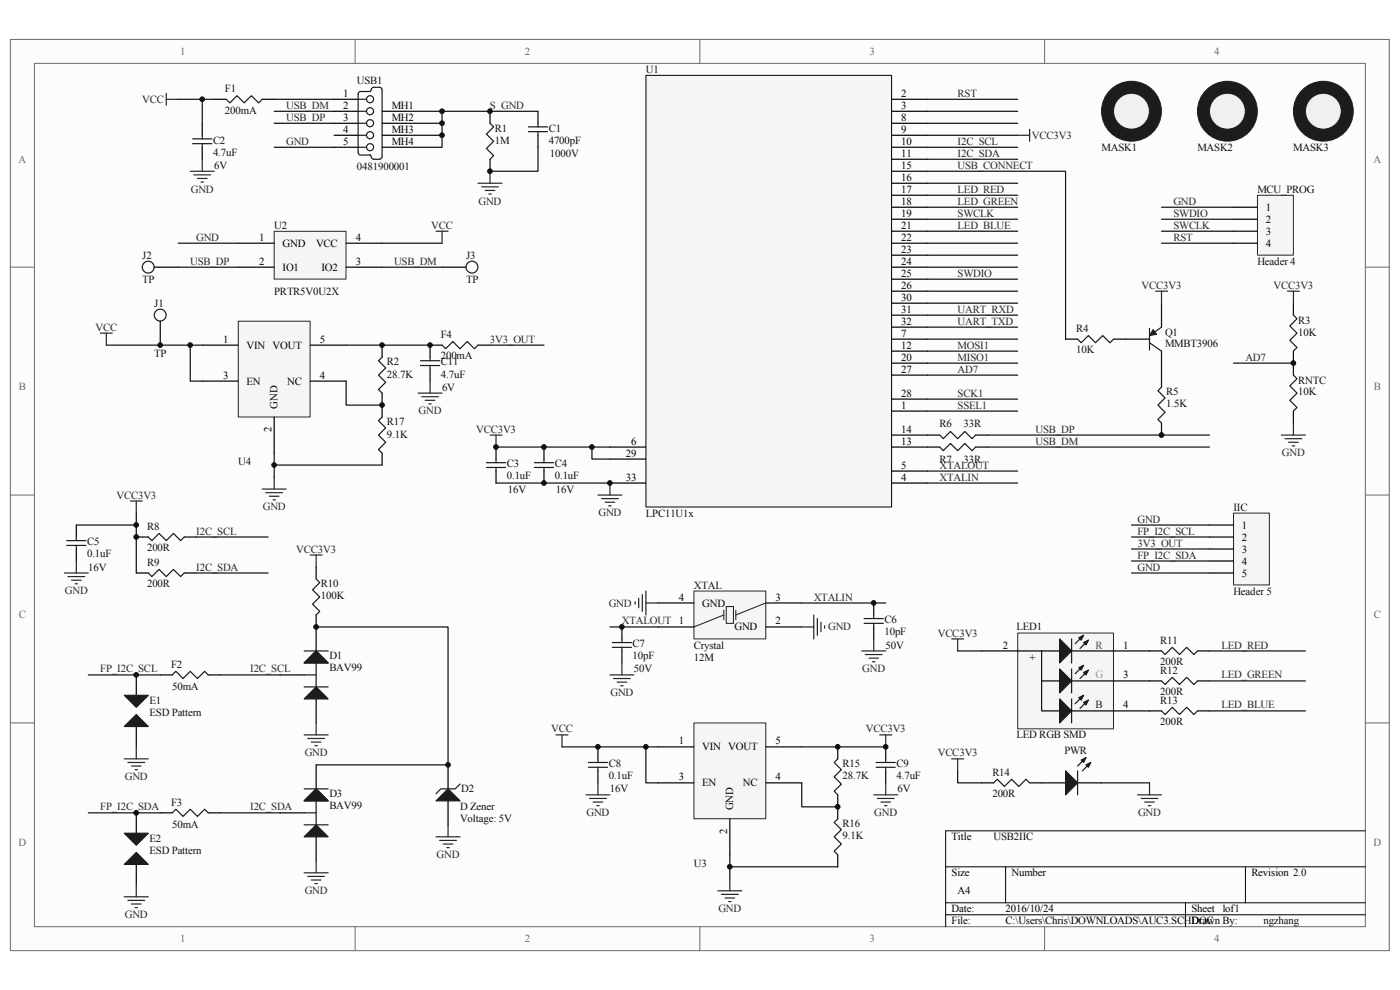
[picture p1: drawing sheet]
# Altium schematic sheet AUC3.SchDoc
size A4

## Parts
C1  Voltage: 1000V  [CAPC3216L]  (hidden comment: 4700pF)
C2  Voltage: 6V  [CAPC1608L]  (hidden comment: 4.7uF)
C3  Voltage: 16V  [CAPC1005L]  (hidden comment: 0.1uF)
C4  Voltage: 16V  [CAPC1005L]  (hidden comment: 0.1uF)
C5  Voltage: 16V  [CAPC1005L]  (hidden comment: 0.1uF)
C6  Voltage: 50V  [CAPC1005L]  (hidden comment: 10pF)
C7  Voltage: 50V  [CAPC1005L]  (hidden comment: 10pF)
C8  Voltage: 16V  [CAPC1005L]  (hidden comment: 0.1uF)
C9  Voltage: 6V  [CAPC1608L]  (hidden comment: 4.7uF)
C11  Voltage: 6V  [CAPC1608L]  (hidden comment: 4.7uF)
D1  BAV99  [SOT-23_L]
D2  D Zener  Voltage: 5V  [DO-214AC]
D3  BAV99  [SOT-23_L]
E1  ESD Pattern  [ESD]
E2  ESD Pattern  [ESD]
F1  200mA  [RESC3216L]
F2  50mA  [RESC2012l]
F3  50mA  [RESC2012l]
F4  200mA  [RESC3216L]
IIC  Header 5  [HDR1X50-s]
J1  TP  [tp]
J2  TP  [tp]
J3  TP  [tp]
LED1  LED RGB SMD  [LED3528RGB]
MASK1  MASK  [MASK_L]  (value not drawn)
MASK2  MASK  [MASK_L]  (value not drawn)
MASK3  MASK  [MASKTEST]  (value not drawn)
MCU_PROG  Header 4  [HDR1X4]
PWR  LED3  [CD1608-0603]  (value not drawn)
Q1  MMBT3906  [SOT23_N]
R1  1M  [RESC3216L]
R2  28.7K  [RESC1005L]
R3  10K  [RESC1005L]
R4  10K  [RESC1005L]
R5  1.5K  [RESC1005L]
R6  33R  [RESC1005L]
R7  33R  [RESC1005L]
R8  200R  [RESC1005L]
R9  200R  [RESC1005L]
R10  100K  [RESC1005L]
R11  200R  [RESC1005L]
R12  200R  [RESC1005L]
R13  200R  [RESC1005L]
R14  200R  [RESC1005L]
R15  28.7K  [RESC1005L]
R16  9.1K  [RESC1005L]
R17  9.1K  [RESC1005L]
RNTC  10K  [RESC1608L]
U1  LPC11U1x  [HVQFN33]
U2  PRTR5V0U2X  [SOT143B_L]
U3  LDO  [SOT23-5AL]  (value not drawn)
U4  LDO  [SOT23-5AL]  (value not drawn)
USB1  0481900001  [USB_Micro_B2]
XTAL  Crystal  value 12M  [XO2520]

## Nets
GND: C1.1 C2.2 C3.2 C4.2 C5.2 C6.2 C7.2 C8.2 C9.2 C11.2 D1.1(A) D2.1(A) D3.1(A) E1.1 E2.1 IIC.1 IIC.5 MCU_PROG.1 PWR.2(K) R1.2 R16.1 R17.1 RNTC.2 U1.33(VSS) U2.1(GND) U3.2(GND) U4.2(GND) USB1.5(GND) XTAL.2(GND) XTAL.4(GND)
VCC: C2.1 C8.1 F1.2 J1.1 U2.4(VCC) U3.1(VIN) U3.3(EN) U4.1(VIN) U4.3(EN)
VCC3V3: C3.1 C4.1 C5.1 C9.1 LED1.2(COM+) Q1.2(E) R3.1 R8.2 R9.2 R10.1 R14.1 R15.2 U1.6(VDD) U1.9(PIO0_3/USB_VBUS) U1.29(VDD) U3.5(VOUT)
3V3_OUT: F4.1 IIC.3
AD7: R3.2 RNTC.1 U1.27(PIO0_23/AD7)
FP_I2C_SCL: E1.2 F2.1 IIC.2
FP_I2C_SDA: E2.2 F3.1 IIC.4
I2C_SCL: D1.3(C) F2.2 R8.1 U1.10(PIO0_4/SCL)
I2C_SDA: D3.3(C) F3.2 R9.1 U1.11(PIO0_5/SDA)
LED_BLUE: R13.1 U1.21(TDI/PIO0_11/AD0/CT32B0_MAT3)
LED_GREEN: R12.1 U1.18(PIO0_9/MOSI0/CT16B0_MAT1)
LED_RED: R11.1 U1.17(PIO0_8/MISO0/CT16B0_MAT0)
MISO1: U1.20(PIO0_22/AD6/CT16B1_MAT1/MISO1)
MOSI1: U1.12(PIO0_21/CT16B1_MAT0/MOSI1)
RST: MCU_PROG.4 U1.2(RESET_/PIO0_0)
S_GND: C1.2 R1.1 USB1.MH1(Tab) USB1.MH2(Tab) USB1.MH3(Tab) USB1.MH4(Tab)
SCK1: U1.28(PIO1_15/DCD_/CT16B0_MAT2/SCK1)
SSEL1: U1.1(PIO1_19/DTR_/SSEL1)
SWCLK: MCU_PROG.3 U1.19(SWCLK/PIO0_10/SCK0/CT16B0_MAT2)
SWDIO: MCU_PROG.2 U1.25(SWDIO/PIO0_15/AD4/CT32B1_MAT2)
UART_RXD: U1.31(PIO_18/RXD/CT32B0_MAT0)
UART_TXD: U1.32(PIO0_19/TXD/CT32B0_MAT1)
USB_CONNECT: R4.2 U1.15(PIO0_6/USB_CONNECT/SCK0)
USB_DM: J3.1 R7.1 U2.3(IO2) USB1.2(D-)
USB_DP: J2.1 R5.1 R6.1 U2.2(IO1) USB1.3(D+)
XTALIN: C6.1 U1.4(XTALIN) XTAL.3(OSC2)
XTALOUT: C7.1 U1.5(XTALOUT) XTAL.1(OSC1)
NetC11_1: C11.1 F4.2 R2.2 U4.5(VOUT)
NetD1_2: D1.2(K) D2.2(K) D3.2(K) R10.2
NetF1_1: F1.1 USB1.1(V_BUS_(5V))
NetLED1_1: LED1.1(R) R11.2
NetLED1_3: LED1.3(G) R12.2
NetLED1_4: LED1.4(B) R13.2
NetPWR_1: PWR.1(A) R14.2
NetQ1_1: Q1.1(B) R4.1
NetQ1_3: Q1.3(C) R5.2
NetR2_1: R2.1 R17.2 U4.4(NC)
NetR6_2: R6.2 U1.14(USB_DP)
NetR7_2: R7.2 U1.13(USB_DM)
NetR15_1: R15.1 R16.2 U3.4(NC)

Not connected (* = marked no-connect by the designer): U1 3(PIO0_1/CLKOUT/CT32B0_MAT2/USB_FTOGGLE) 7(PIO0_20/CT16B1_CAP0) 8(PIO0_2/SSEL0/CT16B0_CAP0) 16(PIO0_7/CTS) 22(TMS/PIO0_12/AD1/CT32B1_CAP0) 23(TDO/PIO0_13/AD2/CT32B1_MAT0) 24(TRST_/PIO0_14/AD3/CT32B1_MAT1) 26(PIO0_16/AD5/CT32B1_MAT3/WAKEUP) 30(PIO0_17/RTS_/CT32B0_CAP0/SCLK); USB1 4(NC)

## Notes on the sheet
- USB2IIC
- 1   1
- 2.0
- ngzhang
